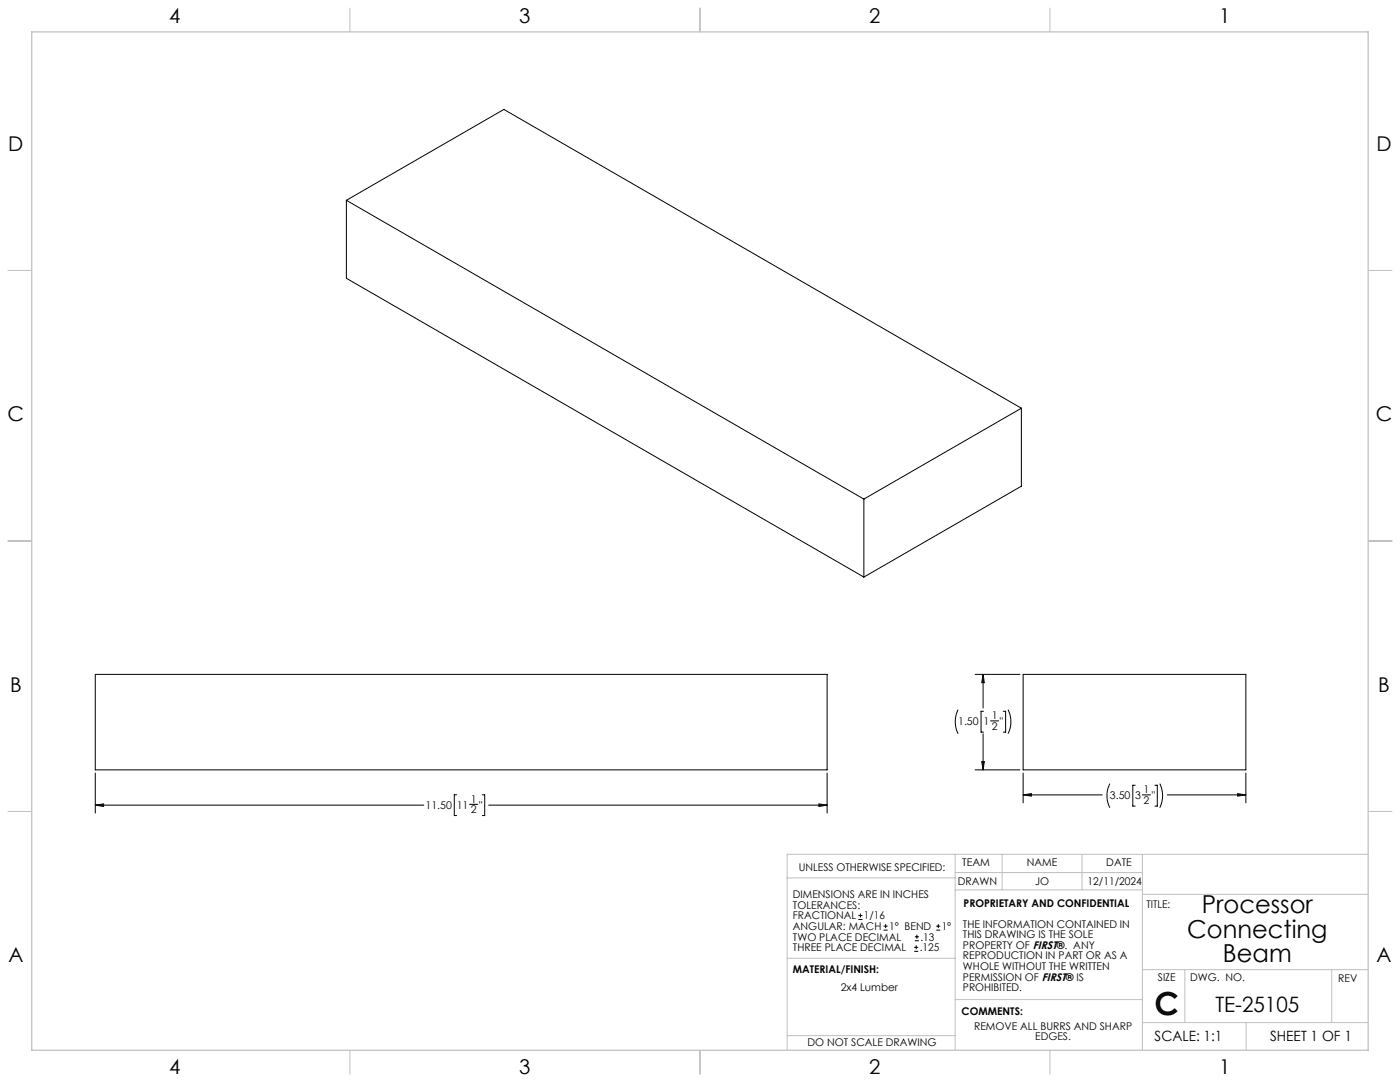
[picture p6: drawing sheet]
<svg xmlns="http://www.w3.org/2000/svg" width="559mm" height="432mm" viewBox="0 0 559 432" stroke-linecap="round" stroke-linejoin="round" font-family="sans-serif">
<g fill="none" stroke="#c0c0c0" stroke-width=".4">
<path d="M139.7 3.2v9.5M279.4 3.2v9.5M419.1 3.2v9.5M3.1 107.9h9.6M546.1 107.9h9.5M3.1 215.9h9.6M546.1 215.9h9.5M3.1 323.8h9.6M546.1 323.8h9.5M314.2 350.3h67M381.2 340.9v78.2M381.2 355.1h74.8"/>
<path d="M381.2 348.2h74.8M400 340.9v14.2M431.9 340.9v14.2M456 340.9v78.2M456 356.9h90.1M546.1 340.9h-231.9v78.2M314.2 382.4h67.2M381.2 398.9h74.8M456 387h90.1M472.9 387v21.1M531.6 387v21.1M139.7 419.1v9.6"/>
<path d="M279.4 419.1v9.6M314.2 413.3h67M419.1 419.1v9.6M456 408.1h90.1M497.4 408.1v11"/>
</g>
<path d="M12.7 12.7h533.4v406.4h-533.4z" fill="none" stroke="#c0c0c0" stroke-width=".5"/>
<g fill="none" stroke="#000" stroke-width=".4">
<path d="M138.3 79.9l206.5 119.3M138.3 79.9v31.2l206.5 119.2M138.3 79.9l62.8-36.2 206.6 119.2M407.7 162.9l-62.9 36.3M407.7 162.9v31.1l-62.9 36.3M344.8 199.2v31.1M38 269.1h292.1v38.1h-292.1zM389.2 269.1h17.9M392.4 269.1l.5 3.3h-1zM392.4 269.1v13.5M408.4 269.1h88.9v38.1h-88.9zM382.4 283.2a10.7 10.7 0 0 0 0 9.6"/>
<path d="M392.4 292.8v14.4M392.6 283.8h-1v8.4h1M395.4 287.7h3.2M400.4 283.8h1v8.4h-1M402.3 283.2a10.7 10.7 0 0 1 0 9.6M38 308.5v16M182.3 317.2h-1v8.3h1M192.5 317.2h1v8.3h-1M330.1 308.5v16M389.2 307.2h17.9M391.9 303.9h1l-.5 3.3zM408.4 317.2l3.3-.5v1z"/>
<path d="M408.4 308.5v11.9M408.4 317.2h31.5M443 312.7a10.7 10.7 0 0 0 0 9.6M453.1 313.4h-.9v8.3h.9M455.9 317.2h3.3M461 313.4h.9v8.3h-.9M462.9 312.7a10.7 10.7 0 0 1 0 9.6M465.9 317.2h31.4M494 316.7l3.3 .5-3.3 .5zM497.3 308.5v11.9M38 321.3l3.3-.5v1zM38 321.3h131.2"/>
<path d="M187.4 321h3.3M195.1 321.3h135M326.8 320.8l3.3 .5-3.3 .5zM342.6 367h1.6M342.6 365.4h1.6M343.4 364.6v1.5M352.7 371.2h1.6M352.7 369.6h1.6M353.5 368.8v1.6M364.9 379.7h1.6M364.9 378.1h1.6M365.2 375.4h1.6"/>
<path d="M365.2 373.8h1.6M365.7 377.3v1.5M366 373v1.6M373.7 371.2h1.6M373.7 369.6h1.6M374.5 368.8v1.6"/>
</g>
<path d="M392.4 269.1l.5 3.3h-1zM391.9 303.9h1l-.5 3.3zM408.4 317.2l3.3-.5v1zM494 316.7l3.3 .5-3.3 .5zM326.8 320.8l3.3 .5-3.3 .5zM38 321.3l3.3-.5v1z" fill="#000"/>
<text font-size="12.7" x="460.9" y="405.2">C</text>
<g font-size="9.9">
<text x="479.7" y="364.3">Processor</text>
<text x="473.9" y="374.2">Connecting</text>
<text x="488.1" y="384.1">Beam</text>
</g>
<text font-size="8.5" x="485.1" y="404">TE-25105</text>
<g font-size="8.1">
<text x="67.6" y="9.3">4</text>
<text x="207.3" y="9.3">3</text>
<text x="347" y="9.3">2</text>
<text x="486.7" y="9.3">1</text>
<text x="3.3" y="60.1">D</text>
<text x="549.4" y="60.1">D</text>
<text x="3" y="168">C</text>
<text x="549.1" y="168">C</text>
<text x="4" y="276">B</text>
<text x="550.1" y="276">B</text>
<text x="3.3" y="383.9">A</text>
<text x="549.4" y="383.9">A</text>
<text x="67.6" y="428.4">4</text>
<text x="207.3" y="428.4">3</text>
<text x="347" y="428.4">2</text>
<text x="486.7" y="428.4">1</text>
</g>
<g font-size="5.6">
<text x="460.9" y="415.2">SCALE: 1:1</text>
<text x="507" y="415.2">SHEET 1 OF 1</text>
</g>
<g font-size="4.2">
<text x="395.9" y="287">1</text>
<text x="382.4" y="289.3">1.50</text>
<text x="392.6" y="289.3">1</text>
<text x="395.9" y="291.2">2</text>
<text x="399.1" y="289.3">&quot;</text>
<text x="456.4" y="316.6">1</text>
<text x="169.8" y="322.7">11.50</text>
<text x="182.3" y="322.7">11</text>
<text x="187.9" y="320.3">1</text>
<text x="191.2" y="322.7">&quot;</text>
<text x="443" y="318.9">3.50</text>
<text x="453.1" y="318.9">3</text>
<text x="456.4" y="320.8">2</text>
<text x="459.7" y="318.9">&quot;</text>
<text x="187.9" y="324.5">2</text>
<text x="318.8" y="347.7">UNLESS OTHERWISE SPECIFIED:</text>
<text x="384.1" y="345.5">TEAM</text>
<text x="409.9" y="345.7">NAME</text>
<text x="441.6" y="345.7">DATE</text>
<text x="382.3" y="353.3">DRAWN</text>
<text x="413.2" y="353.3">JO</text>
<text x="434.1" y="353.3">12/11/2024</text>
<text x="316.5" y="358.5">DIMENSIONS ARE IN INCHES</text>
<text x="316.5" y="362.7">TOLERANCES:</text>
<text x="384.6" y="361.9">PROPRIETARY AND CONFIDENTIAL</text>
<text x="457.6" y="362.3">TITLE:</text>
<text x="316.5" y="371.2">ANGULAR: MACH</text>
<text x="316.5" y="366.9">FRACTIONAL</text>
<text x="344.8" y="366.9">1/16</text>
<text x="354.9" y="371.2">1° BEND</text>
<text x="375.9" y="371.2">1°</text>
<text x="384.4" y="370.2">THE INFORMATION CONTAINED IN</text>
<text x="316.5" y="375.4">TWO PLACE DECIMAL</text>
<text x="367.4" y="375.4">.13</text>
<text x="384.4" y="374.4">THIS DRAWING IS THE SOLE</text>
<text x="316.5" y="379.6">THREE PLACE DECIMAL</text>
<text x="367.1" y="379.6">.125</text>
<text x="384.4" y="378.6">PROPERTY OF FIRST®. ANY</text>
<text x="384.4" y="382.9">REPRODUCTION IN PART OR AS A</text>
<text x="316.5" y="388.4">MATERIAL/FINISH:</text>
<text x="384.4" y="387.1">WHOLE WITHOUT THE WRITTEN</text>
<text x="335.5" y="395.6">2x4 Lumber</text>
<text x="384.4" y="391.3">PERMISSION OF FIRST® IS</text>
<text x="384.4" y="395.6">PROHIBITED.</text>
<text x="462.2" y="391.3">SIZE</text>
<text x="475.1" y="391.3">DWG. NO.</text>
<text x="534.1" y="391.8">REV</text>
<text x="383.8" y="405.1">COMMENTS:</text>
<text x="388.8" y="410.9">REMOVE ALL BURRS AND SHARP</text>
<text x="322.3" y="417.6">DO NOT SCALE DRAWING</text>
<text x="413.2" y="415.2">EDGES.</text>
</g>
</svg>
